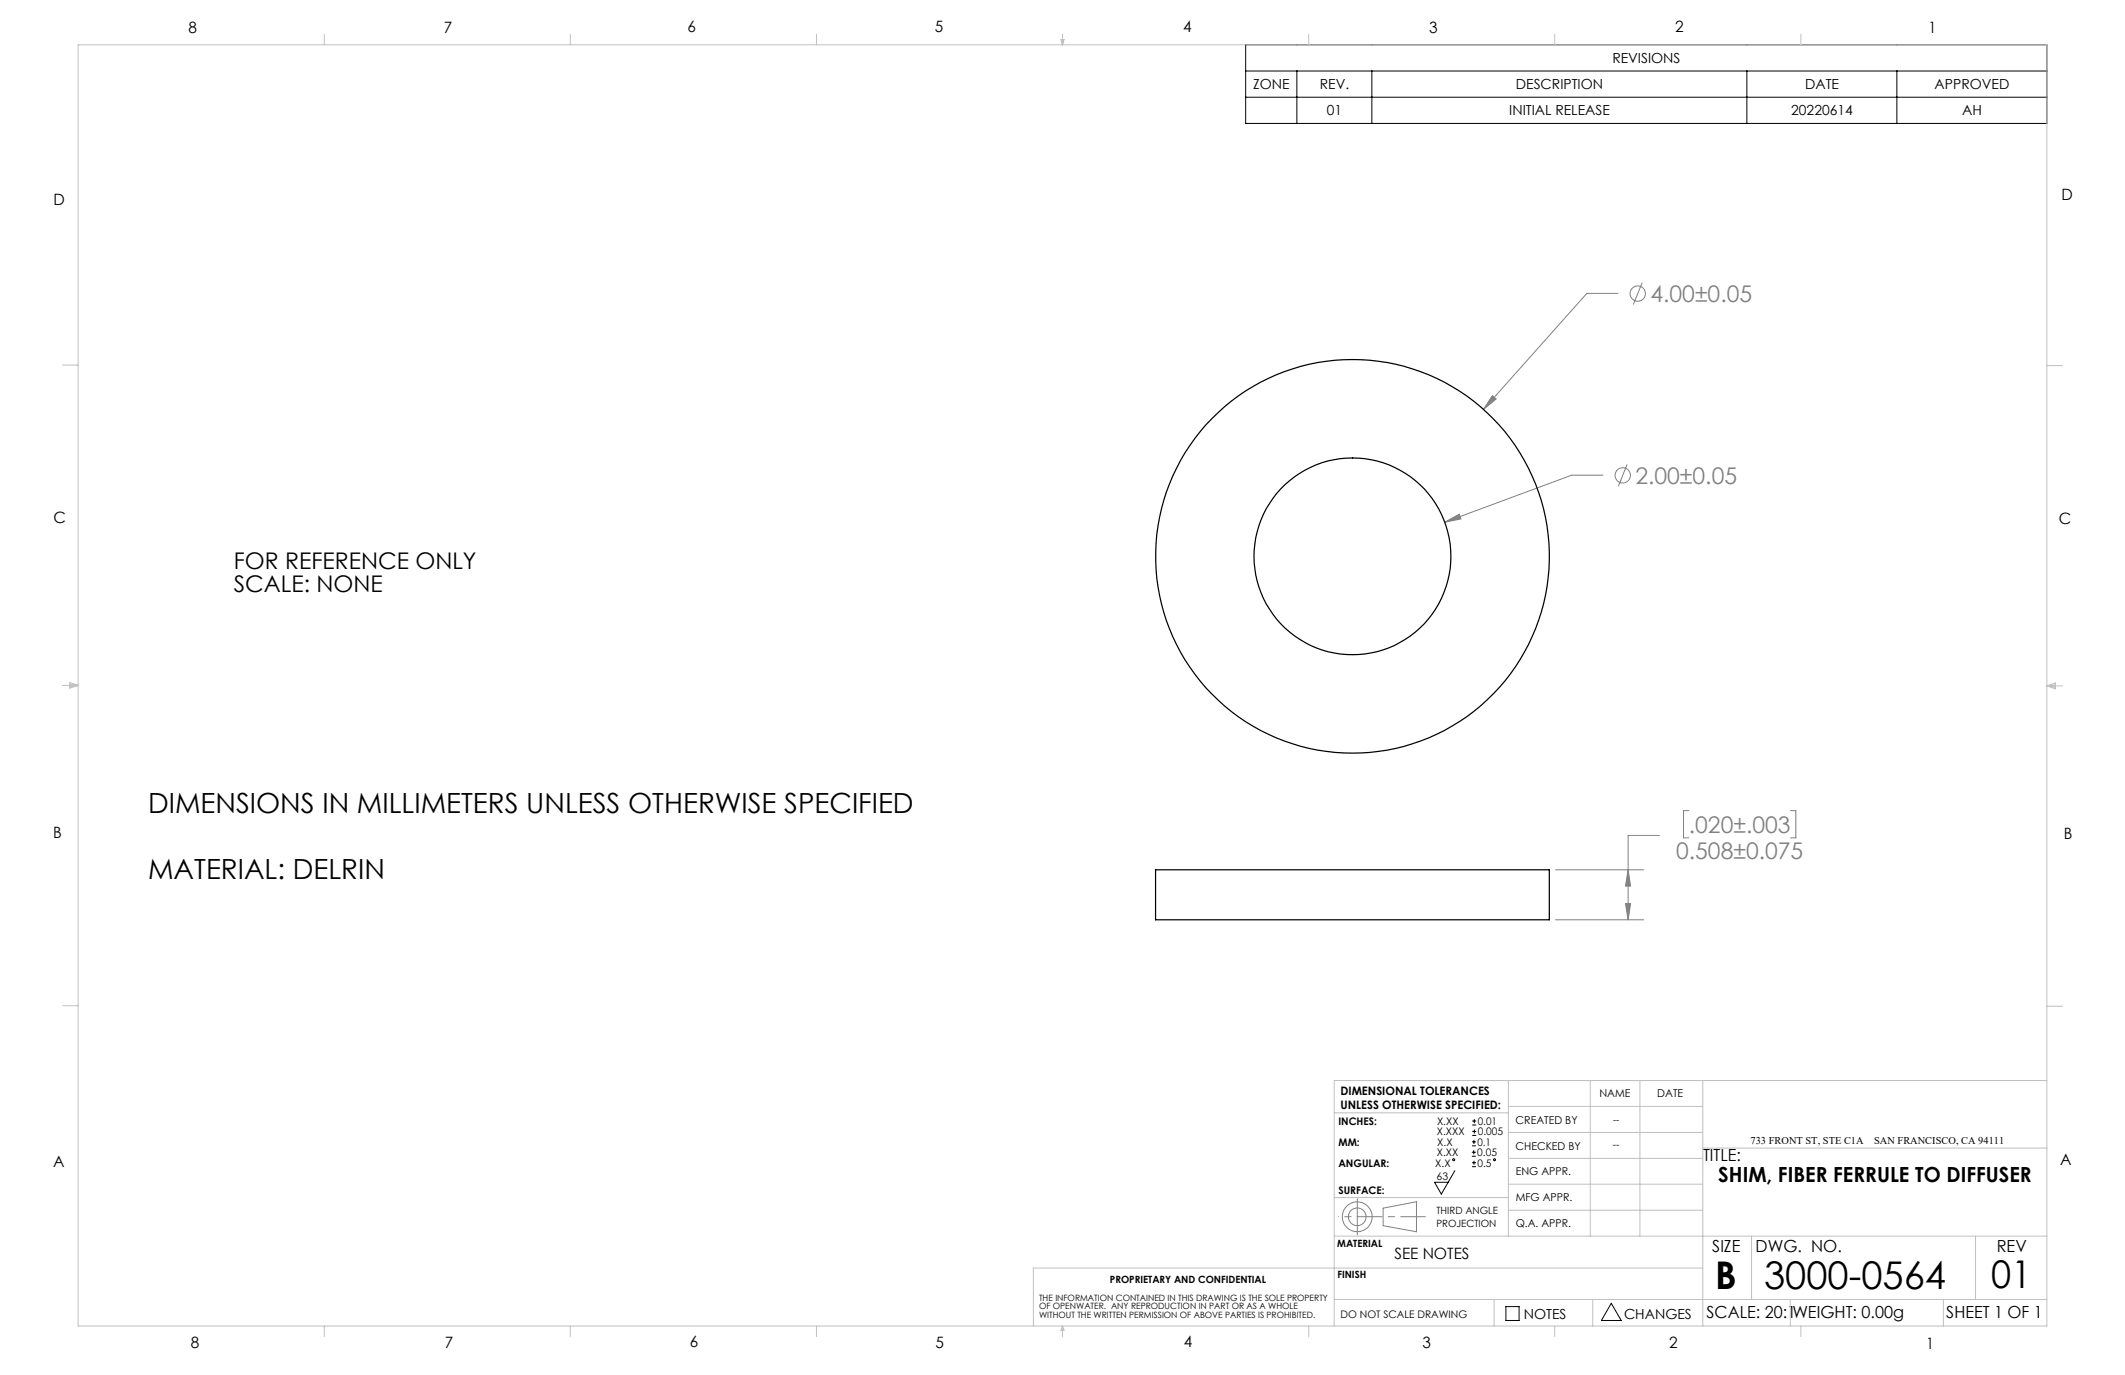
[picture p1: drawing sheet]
<svg xmlns="http://www.w3.org/2000/svg" width="432mm" height="279mm" viewBox="0 0 432 279" stroke-linecap="round" stroke-linejoin="round" font-family="sans-serif">
<g fill="none" stroke="#808080" stroke-width=".2">
<path d="M328.8 59.6h-6.4l-21 23.6M333.7 57.4l-1.8 4.5M303.2 80.4l.8 .7-2.6 2.1zM325.7 96.6h-6.3l-25.8 9.5M330.6 94.4l-1.7 4.4M293.6 106.1l2.9-1.6 .4 .9zM316.1 176.7h17.9M330.8 176.7l.5 3.4h-1zM337.2 169.8h-6.4v17.1M343.2 164.7h-1.1v5.6h1.1M363.8 164.7h1.1v5.6h-1.1M316.1 186.9h17.9"/>
<path d="M330.3 183.6h1l-.5 3.3zM281.1 245.5l6.7-1.3v6.1l-6.7-1.2z"/>
<circle cx="332.8" cy="59.7" r="1.56"/>
<circle cx="329.7" cy="96.6" r="1.56"/>
<circle cx="275.8" cy="247.3" r="1.8"/>
<circle cx="275.8" cy="247.3" r="3"/>
</g>
<g fill="none" stroke="#000" stroke-width=".2">
<path d="M253.1 9.1h162.8v16h-162.8zM253.1 14.4h162.8M253.1 19.8h162.8M263.5 14.4v10.7M278.8 14.4v10.7M355 14.4v10.7M385.4 14.4v10.7M295.6 237.9l-2.7 4.7-1.4-2.4h2.8M299.1 234.9h.8M299.1 234.1h.8M299.1 232.8h.8M299.1 232h.8"/>
<path d="M299.1 237.1h.8M299.1 236.3h.8M299.2 228.6h.8M299.2 227.8h.8M299.2 230.7h.8M299.2 229.9h.8M299.5 233.8v.8M299.5 231.6v.8M299.5 235.9v.8M299.6 227.4v.8M299.6 229.5v.8M306 265.5h2.7v2.8h-2.7z"/>
<path d="M327.4 264.8l2 3.5h-4z"/>
<circle cx="295.4" cy="235.7" r=".2"/>
<circle cx="303.7" cy="235.7" r=".2"/>
</g>
<path d="M275.8 247.2h13.8" fill="none" stroke="#808080" stroke-width=".2" stroke-dasharray="15.2 1.3 1.3 1.3" stroke-dashoffset="10.2"/>
<path d="M275.8 247.2v-3.6M275.8 247.2v3.7" fill="none" stroke="#808080" stroke-width=".2" stroke-dasharray="15.2 1.3 1.3 1.3"/>
<path d="M275.8 247.2h-3.8" fill="none" stroke="#808080" stroke-width=".2" stroke-dasharray="15.2 1.3 1.3 1.3" stroke-dashoffset="15.2"/>
<g fill="none" stroke="#c0c0c0" stroke-width=".2">
<path d="M15.9 9.1h400v260.4h-400zM65.9 6.9v2.2M115.9 6.9v2.2M165.9 6.9v2.2M215.6 8h.6l-.3 1.1zM215.7 8l.2 1.1M215.9 6.9v2.2M216 8l-.1 1.1M265.9 6.9v2.2M315.9 6.9v2.2M365.9 6.9v2.2M12.7 74.2h3.2"/>
<path d="M415.9 74.3h3.2M12.7 139.3h3.2M14.2 139.1l1.7 .2M14.2 138.7l1.7 .6-1.7 .5zM15.9 139.3l-1.7 .3M415.9 139.4h3.2M415.9 139.4l1.8-.6v1.2zM415.9 139.4l1.8 .3M417.7 139.2l-1.8 .2M12.7 204.4h3.2M306.5 219.6v31.6M323.1 219.6v31.6"/>
<path d="M333.2 219.6v31.6M346 219.6v49.9M415.9 204.5h3.2M415.9 219.6h-144.8v49.9M271.1 226.1h35.4M306.5 235.4h39.5M306.5 230.1h39.5M306.5 224.8h39.5M346 233.3h69.9M271.1 251.2h144.8M271.1 243.3h35.4M306.5 245.9h39.5"/>
<path d="M306.5 240.6h39.5M346 257.7h-136v11.8M355.9 251.2v12.9M401.4 251.2v12.9M65.9 269.5v2.1M115.9 269.5v2.1M165.9 269.5v2.1M215.9 269.5v2.1M215.9 269.5l.3 .8h-.6zM265.9 269.5v2.1M271.1 264.1h144.8M303.6 264.1v5.4"/>
<path d="M315.9 269.5v2.1M323.6 264.1v5.4M363.8 264.1v5.4M365.9 269.5v2.1M394.9 264.1v5.4"/>
</g>
<path d="M303.2 80.4l-1.8 2.8 2.6-2.1zM293.6 106.1l3.3-.7-.4-.9zM330.8 176.7l.5 3.4h-1zM330.3 183.6h1l-.5 3.3z" fill="#808080"/>
<g fill="none" stroke="#000" stroke-width=".25">
<path d="M234.8 176.7h80v10.2h-80z"/>
<circle cx="274.8" cy="113.1" r="40"/>
<circle cx="274.8" cy="113.1" r="20"/>
</g>
<g font-size="7.8">
<text x="348.5" y="261.9">B</text>
<text x="358.5" y="261.9">3000-0564</text>
<text x="404.6" y="261.8">01</text>
</g>
<g font-size="5.6">
<text x="30.1" y="165.3">DIMENSIONS IN MILLIMETERS UNLESS OTHERWISE SPECIFIED</text>
<text x="30.1" y="178.6">MATERIAL: DELRIN</text>
</g>
<g font-size="4.7" fill="#808080">
<text x="335.4" y="61.4">4.00±0.05</text>
<text x="332.3" y="98.3">2.00±0.05</text>
<text x="343.2" y="169.2">.020±.003</text>
<text x="340.6" y="174.5">0.508±0.075</text>
</g>
<g font-size="4.7">
<text x="47.5" y="115.7">FOR REFERENCE ONLY</text>
<text x="47.5" y="120.2">SCALE: NONE</text>
</g>
<text font-size="4.2" x="349.2" y="240.3">SHIM, FIBER FERRULE TO DIFFUSER</text>
<g font-size="3.4">
<text x="346.1" y="235.9">TITLE:</text>
<text x="347.9" y="254.3">SIZE</text>
<text x="356.7" y="254.4">DWG. NO.</text>
<text x="405.7" y="254.5">REV</text>
<text x="346.8" y="267.9">SCALE: 20:1WEIGHT: 0.00g</text>
<text x="395.5" y="267.9">SHEET 1 OF 1</text>
</g>
<g font-size="3.2">
<text x="38.3" y="6.7">8</text>
<text x="90.2" y="6.7">7</text>
<text x="139.7" y="6.5">6</text>
<text x="190" y="6.5">5</text>
<text x="240.4" y="6.5">4</text>
<text x="290.4" y="6.7">3</text>
<text x="340.4" y="6.5">2</text>
<text x="391.9" y="6.7">1</text>
<text x="10.9" y="41.6">D</text>
<text x="418.9" y="40.7">D</text>
<text x="10.9" y="106.3">C</text>
<text x="418.4" y="106.4">C</text>
<text x="10.8" y="170.2">B</text>
<text x="419.4" y="170.6">B</text>
<text x="10.8" y="237.2">A</text>
<text x="418.6" y="236.8">A</text>
<text x="283.3" y="255.9">SEE NOTES</text>
<text x="38.8" y="273.8">8</text>
<text x="90.4" y="273.8">7</text>
<text x="140.2" y="273.8">6</text>
<text x="190.1" y="273.9">5</text>
<text x="240.5" y="273.8">4</text>
<text x="289" y="273.9">3</text>
<text x="339.1" y="273.8">2</text>
<text x="391.4" y="274.1">1</text>
</g>
<g font-size="2.8">
<text x="327.6" y="12.8">REVISIONS</text>
<text x="254.6" y="18.1">ZONE</text>
<text x="268.2" y="18.1">REV.</text>
<text x="269.6" y="23.5">01</text>
<text x="306.7" y="23.5">INITIAL RELEASE</text>
<text x="308" y="18.1">DESCRIPTION</text>
<text x="364" y="23.5">20220614</text>
<text x="366.8" y="18.1">DATE</text>
<text x="393.1" y="18.1">APPROVED</text>
<text x="398.7" y="23.5">AH</text>
<text x="309.6" y="268">NOTES</text>
<text x="330" y="268">CHANGES</text>
</g>
<g font-size="2.4">
<text x="272.4" y="222.5">DIMENSIONAL TOLERANCES</text>
<text x="272.4" y="225.3">UNLESS OTHERWISE SPECIFIED:</text>
</g>
<g font-size="2.2">
<text x="325" y="222.9">NAME</text>
<text x="336.8" y="222.9">DATE</text>
<text x="308" y="233.6">CHECKED BY</text>
<text x="308" y="228.4">CREATED BY</text>
<text x="308" y="238.8">ENG APPR.</text>
<text x="308" y="244">MFG APPR.</text>
<text x="308" y="249.3">Q.A. APPR.</text>
</g>
<g font-size="2.1">
<text x="272" y="228.6">INCHES:</text>
<text x="272" y="232.8">MM:</text>
<text x="292" y="230.7">X.XXX</text>
<text x="292" y="228.6">X.XX</text>
<text x="292.1" y="232.8">X.X</text>
<text x="300.2" y="232.8">0.1</text>
<text x="300.3" y="228.6">0.01</text>
<text x="300.3" y="230.7">0.005</text>
<text x="327.8" y="233.4">--</text>
<text x="355.7" y="232.4">733 FRONT ST, STE C1A</text>
<text x="380.8" y="232.4">SAN FRANCISCO, CA 94111</text>
<text x="272" y="237">ANGULAR:</text>
<text x="291.6" y="237">X.X</text>
<text x="291.9" y="239.8">63</text>
<text x="292" y="234.9">X.XX</text>
<text x="300.2" y="234.9">0.05</text>
<text x="300.2" y="237">0.5</text>
<text x="272" y="242.6">SURFACE:</text>
<text x="272.4" y="267.8">DO NOT SCALE DRAWING</text>
</g>
<g font-size="2">
<text x="327.8" y="228.3">--</text>
<text x="291.9" y="246.8">THIRD ANGLE</text>
<text x="291.9" y="249.3">PROJECTION</text>
<text x="271.7" y="253.4">MATERIAL</text>
<text x="225.5" y="260.6">PROPRIETARY AND CONFIDENTIAL</text>
<text x="271.8" y="259.7">FINISH</text>
</g>
<g font-size="1.8">
<text x="211.1" y="264.3">THE INFORMATION CONTAINED IN THIS DRAWING IS THE SOLE PROPERTY</text>
<text x="211.1" y="266.1">OF OPENWATER. ANY REPRODUCTION IN PART OR AS A WHOLE</text>
<text x="211.1" y="267.8">WITHOUT THE WRITTEN PERMISSION OF ABOVE PARTIES IS PROHIBITED.</text>
</g>
</svg>
